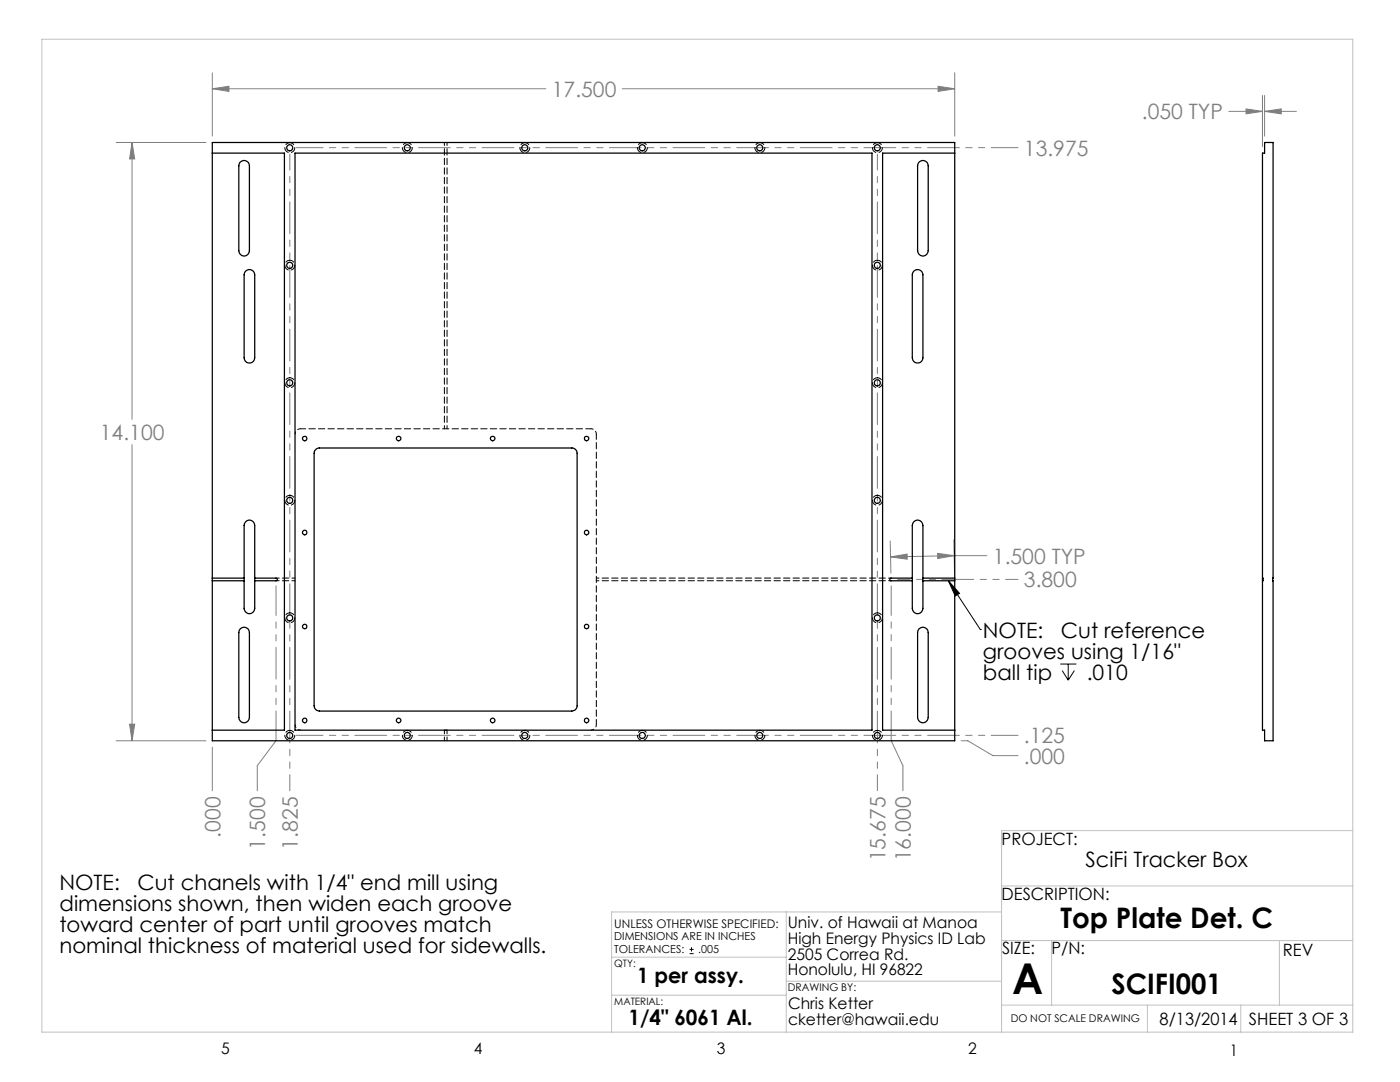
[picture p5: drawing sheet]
<svg xmlns="http://www.w3.org/2000/svg" width="279mm" height="216mm" viewBox="0 0 279 216" stroke-linecap="round" stroke-linejoin="round" font-family="sans-serif">
<path d="M189.3 115.9l6.4 9.7M189.3 115.9l2.2 2.5-.9 .5zM195.7 125.6h.1M211.6 132.5h3.2M212 133.8l1.2 1.9M213.2 132.5v3.2M214.4 133.8l-1.2 1.9M137.6 190.3h.8M137.6 189.4h.8M138 189v.9" fill="none" stroke="#000" stroke-width=".2"/>
<g fill="none" stroke="#808080" stroke-width=".2">
<path d="M42.4 17.7l3.3-.5v1zM42.4 14.5v12.7M42.4 17.7h66.5M124.2 17.7h66.3M187.2 17.2l3.3 .5-3.3 .5zM190.5 14.5v12.7M252 19.1v10.2M252.4 19.1v8.1M23.2 28.4h17.9M26.4 28.4l.5 3.3h-1zM26.4 28.4v55.3M245.3 22.2h6.7"/>
<path d="M248.7 21.7l3.3 .5-3.3 .5zM252.4 22.2l3.3-.5v1zM252.4 22.2h6.3M26.4 88.7v59.1M177.7 107.9l.1 6.5M177.7 111.1l3.3-.5v1zM187.1 110.4l3.3 .5-3.3 .5zM190.4 107.7l.1 6.4M190.4 110.9l-12.7 .2M190.4 110.9h6.6M23.2 147.8h17.9M25.9 144.5h1l-.5 3.3z"/>
<path d="M42.4 149.1v8.7M191.8 147.8h1.3l5.1 3h5"/>
</g>
<path d="M59.1 29.5h144.1M59.1 146.7h144.1" fill="none" stroke="#808080" stroke-width=".2" stroke-dasharray="6.3 1.3 1.3 1.3 1.3 1.3" stroke-dashoffset="1"/>
<path d="M179.1 115.6h24.1" fill="none" stroke="#808080" stroke-width=".2" stroke-dasharray="6.3 1.3 1.3 1.3 1.3 1.3" stroke-dashoffset="3.9"/>
<path d="M57.8 30.7v127.1M175.1 30.7v127.1" fill="none" stroke="#808080" stroke-width=".2" stroke-dasharray="6.3 1.3 1.3 1.3 1.3 1.3" stroke-dashoffset="3.1"/>
<path d="M51.3 152.8v5M51.3 152.8l3.8-5M180.2 152.8v5M180.2 152.8l-2.3-5" fill="none" stroke="#808080" stroke-width=".2" stroke-dasharray="6.3 1.3 1.3 1.3 1.3 1.3"/>
<path d="M55.1 147.8v-30.9M177.9 147.8v-30.9" fill="none" stroke="#808080" stroke-width=".2" stroke-dasharray="6.3 1.3 1.3 1.3 1.3 1.3" stroke-dashoffset=".4"/>
<g fill="none" stroke="#c0c0c0" stroke-width=".2">
<path d="M8.4 7.8h261.6v198.2h-261.6zM199.9 176.8h70.1M270 165.7h-70.1v40.3M122.1 198.6h34.8M122.1 191h34.8M156.9 182v24M156.9 195.8h43M199.9 182h-77.8v24M199.9 187.7h70.1M209.9 187.7v12.9M255.3 187.7v12.9M199.9 200.6h70.1"/>
<path d="M229 200.6v5.4M247.6 200.6v5.4"/>
</g>
<path d="M189.3 115.9l2.2 2.5-.9 .5z" fill="#000"/>
<path d="M187.2 17.2l3.3 .5-3.3 .5zM42.4 17.7l3.3-.5v1zM25.9 144.5h1l-.5 3.3zM26.4 28.4l.5 3.3h-1zM177.7 111.1l3.3-.5v1zM187.1 110.4l3.3 .5-3.3 .5zM252.4 22.2l3.3-.5v1zM248.7 21.7l3.3 .5-3.3 .5z" fill="#808080"/>
<g fill="none" stroke="#000" stroke-width=".25">
<path d="M42.4 28.4h148.1v119.4h-148.1zM42.4 30.6h14.4v115.1h-14.4M47.9 32.4a1.06 1.06 0 0 1 1.2-.3 1.06 1.06 0 0 1 .7 1v16.9a1.06 1.06 0 0 1-1.1 1.1 1.06 1.06 0 0 1-1-1.1v-16.9zM58.9 30.6h115.1v115.1h-115.1zM183.4 32.4a1.06 1.06 0 0 1 1.2-.3 1.06 1.06 0 0 1 .6 1v16.9a1.06 1.06 0 0 1-1 1.1 1.06 1.06 0 0 1-1.1-1.1v-16.9zM190.5 30.6h-14.4v115.1h14.4M49 54.2a1.06 1.06 0 0 1 1.1-.4 1.06 1.06 0 0 1 .7 1v16.6a1.06 1.06 0 0 1-1 1 1.06 1.06 0 0 1-1.1-1v-16.6zM182.3 54.2a1.06 1.06 0 0 1 1.2-.4 1.06 1.06 0 0 1 .7 1v16.6a1.06 1.06 0 0 1-1.1 1 1.06 1.06 0 0 1-1-1v-16.6zM62.9 89.9l.6-.5h50.6a1.09 1.09 0 0 1 1.1 1.1v50.3a1.09 1.09 0 0 1-1.1 1.1h-50.4a1.09 1.09 0 0 1-1-1.1v-50.3zM42.4 115.9h6.3M42.4 115.4h6.3M49 104.2a1.05 1.05 0 0 1 1.1-.4 1.05 1.05 0 0 1 .7 1v16.6a1.06 1.06 0 0 1-1 1.1 1.06 1.06 0 0 1-1.1-1.1v-16.6z"/>
<path d="M50.8 115.4h4.3a.27 .27 0 0 1 .3 .2 .27 .27 0 0 1-.3 .3h-4.3M182.1 115.4h-4.3a.27 .27 0 0 0-.2 .2 .27 .27 0 0 0 .2 .3h4.3M182.3 104.2a1.05 1.05 0 0 1 1.2-.4 1.05 1.05 0 0 1 .7 1v16.6a1.06 1.06 0 0 1-1.1 1.1 1.06 1.06 0 0 1-1-1.1v-16.6zM184.2 115.9h6.3M184.2 115.4h6.3M252 115.4v.5M252 115.4v-84.8h.4v-2.2h1.7v119.4h-1.7v-2.1h-.4v-29.8M252 115.4h.1v.5h-.1M47.9 125.5a1.06 1.06 0 0 1 1.2-.3 1.06 1.06 0 0 1 .7 1v17a1.06 1.06 0 0 1-1.1 1 1.06 1.06 0 0 1-1-1v-17zM183.4 125.5a1.06 1.06 0 0 1 1.2-.3 1.06 1.06 0 0 1 .6 1v17a1.06 1.06 0 0 1-1 1 1.06 1.06 0 0 1-1.1-1v-17z"/>
<circle cx="57.8" cy="29.5" r=".6"/>
<circle cx="81.3" cy="29.5" r=".6"/>
<circle cx="104.7" cy="29.5" r=".6"/>
<circle cx="128.2" cy="29.5" r=".61"/>
<circle cx="151.6" cy="29.5" r=".6"/>
<circle cx="175.1" cy="29.5" r=".6"/>
<circle cx="57.8" cy="52.9" r=".61"/>
<circle cx="175.1" cy="52.9" r=".61"/>
<circle cx="57.8" cy="76.4" r=".61"/>
<circle cx="175.1" cy="76.4" r=".61"/>
<circle cx="57.8" cy="99.8" r=".6"/>
<circle cx="60.8" cy="87.5" r=".46"/>
<circle cx="79.5" cy="87.5" r=".46"/>
<circle cx="98.3" cy="87.5" r=".46"/>
<circle cx="117.1" cy="87.5" r=".45"/>
<circle cx="175.1" cy="99.8" r=".6"/>
<circle cx="60.8" cy="106.3" r=".46"/>
<circle cx="117.1" cy="106.3" r=".45"/>
<circle cx="57.8" cy="123.3" r=".6"/>
<circle cx="60.8" cy="125" r=".44"/>
<circle cx="117.1" cy="125" r=".43"/>
<circle cx="175.1" cy="123.3" r=".6"/>
<circle cx="57.8" cy="146.8" r=".6"/>
<circle cx="60.8" cy="143.8" r=".46"/>
<circle cx="79.5" cy="143.8" r=".46"/>
<circle cx="81.3" cy="146.8" r=".6"/>
<circle cx="98.3" cy="143.8" r=".46"/>
<circle cx="104.7" cy="146.8" r=".6"/>
<circle cx="117.1" cy="143.8" r=".45"/>
<circle cx="128.2" cy="146.7" r=".61"/>
<circle cx="151.6" cy="146.8" r=".6"/>
<circle cx="175.1" cy="146.8" r=".6"/>
</g>
<g fill="none" stroke="#000" stroke-width=".2" stroke-dasharray="1.3 .6" stroke-dashoffset=".4">
<path d="M57.8 28.5a1 1 0 0 1 1 1.4 1 1 0 0 1-1.7 .3 1 1 0 0 1 .4-1.7h.3M81.3 28.5a1 1 0 0 1 .9 1.4 1 1 0 0 1-1.6 .3 1 1 0 0 1 .3-1.7h.4M104.7 28.5a1 1 0 0 1 1 1.4 1 1 0 0 1-1.7 .3 1 1 0 0 1 .4-1.7h.3M128.2 28.5a1 1 0 0 1 .9 1.4 1 1 0 0 1-1.6 .3 1 1 0 0 1 .4-1.7h.3M151.6 28.5a1 1 0 0 1 1 1.4 1 1 0 0 1-1.7 .3 1 1 0 0 1 .4-1.7h.3M175.1 28.5a1 1 0 0 1 .9 1.4 1 1 0 0 1-1.6 .3 1 1 0 0 1 .4-1.7h.3M57.8 51.9a1 1 0 0 1 1 1.4 1 1 0 0 1-1.7 .3 1 1 0 0 1 .4-1.6l.3-.1M175.1 51.9a1 1 0 0 1 .9 1.4 1 1 0 0 1-1.6 .3 1 1 0 0 1 .4-1.6l.3-.1M57.8 75.4a1 1 0 0 1 1 1.4 1 1 0 0 1-1.7 .3 1 1 0 0 1 .4-1.7h.3M175.1 75.4a1 1 0 0 1 .9 1.4 1 1 0 0 1-1.6 .3 1 1 0 0 1 .4-1.7h.3M57.8 98.8a1 1 0 0 1 1 1.4 1 1 0 0 1-1.7 .3 1 1 0 0 1 .4-1.6l.3-.1M175.1 98.8a1 1 0 0 1 .9 1.4 1 1 0 0 1-1.6 .3 1 1 0 0 1 .4-1.6l.3-.1"/>
<path d="M57.8 122.3a1 1 0 0 1 1 1.4 1 1 0 0 1-1.7 .3 1 1 0 0 1 .4-1.7h.3M175.1 122.3a1 1 0 0 1 .9 1.4 1 1 0 0 1-1.6 .3 1 1 0 0 1 .4-1.7h.3M57.8 145.7a1 1 0 0 1 1 1.4 1 1 0 0 1-1.7 .3 1 1 0 0 1 .4-1.6l.3-.1M81.3 145.7a1 1 0 0 1 .9 1.4 1 1 0 0 1-1.6 .3 1 1 0 0 1 .3-1.6l.4-.1M104.7 145.7a1 1 0 0 1 1 1.4 1 1 0 0 1-1.7 .3 1 1 0 0 1 .4-1.6l.3-.1M128.2 145.7a1 1 0 0 1 .9 1.4 1 1 0 0 1-1.6 .3 1 1 0 0 1 .4-1.6l.3-.1M151.6 145.7a1 1 0 0 1 1 1.4 1 1 0 0 1-1.7 .3 1 1 0 0 1 .4-1.6l.3-.1M175.1 145.7a1 1 0 0 1 .9 1.4 1 1 0 0 1-1.6 .3 1 1 0 0 1 .4-1.6l.3-.1"/>
</g>
<path d="M60 85.6h58M119 86.6v58" fill="none" stroke="#000" stroke-width=".2" stroke-dasharray="1.3 .6" stroke-dashoffset=".2"/>
<path d="M58.9 86.6a1.06 1.06 0 0 1 1.1-1M118 85.6a1.06 1.06 0 0 1 1 1M60 145.7a1.06 1.06 0 0 1-1.1-1.1M119 144.6a1.06 1.06 0 0 1-1 1.1" fill="none" stroke="#000" stroke-width=".2" stroke-dasharray="1.3 .6" stroke-dashoffset=".8"/>
<path d="M89.2 28.4v57.2M88.7 85.6v-57.2M55.1 115.3h3.8M58.9 115.9h-3.8" fill="none" stroke="#000" stroke-width=".2" stroke-dasharray="1.3 .6" stroke-dashoffset=".6"/>
<path d="M119 115.3h58.9M177.9 115.9h-58.9" fill="none" stroke="#000" stroke-width=".2" stroke-dasharray="1.3 .6" stroke-dashoffset=".7"/>
<path d="M88.7 145.7h.5" fill="none" stroke="#000" stroke-width=".2" stroke-dasharray="1.3 .6"/>
<path d="M88.7 147.8v-2.1M89.2 145.7v2.1" fill="none" stroke="#000" stroke-width=".2" stroke-dasharray="1.3 .6" stroke-dashoffset=".5"/>
<text font-size="8.5" x="202" y="198.3">A</text>
<g font-size="5.6">
<text x="211.6" y="185.1">Top Plate Det. C</text>
<text x="221.8" y="198.4">SCIFI001</text>
</g>
<g font-size="4.2" fill="#808080">
<text x="110.1" y="19.3">17.500</text>
<text x="227.9" y="23.8">.050 TYP</text>
<text x="204.3" y="31.1">13.975</text>
<text x="19.9" y="87.8">14.100</text>
<text x="198.2" y="112.5">1.500 TYP</text>
<text x="204.3" y="117.2">3.800</text>
<text x="204.3" y="148.3">.125</text>
<text x="204.3" y="152.4">.000</text>
<text x="44" y="167.2" transform="rotate(-90 44 167.2)">.000</text>
<text x="52.9" y="169.5" transform="rotate(-90 52.9 169.5)">1.500</text>
<text x="59.4" y="169.5" transform="rotate(-90 59.4 169.5)">1.825</text>
<text x="176.7" y="171.9" transform="rotate(-90 176.7 171.9)">15.675</text>
<text x="181.8" y="171.9" transform="rotate(-90 181.8 171.9)">16.000</text>
</g>
<g font-size="4.2">
<text x="196.2" y="127.2">NOTE:</text>
<text x="196.2" y="131.4">grooves using 1/16&quot;</text>
<text x="211.7" y="127.2">Cut reference</text>
<text x="196.2" y="135.6">ball tip</text>
<text x="216.9" y="135.6">.010</text>
<text x="216.7" y="173.1">SciFi Tracker Box</text>
<text x="11.9" y="177.6">NOTE:</text>
<text x="27.4" y="177.6">Cut chanels with 1/4&quot; end mill using</text>
<text x="11.9" y="181.8">dimensions shown, then widen each groove</text>
<text x="11.9" y="186">toward center of part until grooves match</text>
<text x="11.9" y="190.1">nominal thickness of material used for sidewalls.</text>
<text x="127.2" y="196.2">1 per assy.</text>
<text x="125.4" y="204.6">1/4&quot; 6061 Al.</text>
</g>
<g font-size="3.4">
<text x="199.9" y="168.5">PROJECT:</text>
<text x="199.9" y="179.6">DESCRIPTION:</text>
<text x="200" y="190.5">SIZE:</text>
<text x="209.9" y="190.5">P/N:</text>
<text x="256" y="190.8">REV</text>
<text x="231.4" y="204.5">8/13/2014</text>
<text x="249.2" y="204.5">SHEET 3 OF 3</text>
</g>
<g font-size="3.2">
<text x="157.2" y="185.1">Univ. of Hawaii at Manoa</text>
<text x="157.2" y="188.3">High Energy Physics ID Lab</text>
<text x="157.2" y="191.5">2505 Correa Rd.</text>
<text x="157.2" y="194.6">Honolulu, HI 96822</text>
<text x="157.3" y="201.4">Chris Ketter</text>
<text x="157.3" y="204.6">cketter@hawaii.edu</text>
<text x="44.2" y="210.4">5</text>
<text x="94.6" y="210.3">4</text>
<text x="143.1" y="210.4">3</text>
<text x="193.2" y="210.3">2</text>
<text x="245.4" y="210.6">1</text>
</g>
<text font-size="2.4" x="122.6" y="185.1">UNLESS OTHERWISE SPECIFIED:</text>
<g font-size="2.2">
<text x="122.6" y="187.6">DIMENSIONS ARE IN INCHES</text>
<text x="122.6" y="190.3">TOLERANCES:</text>
<text x="139.4" y="190.3">.005</text>
</g>
<g font-size="2.1">
<text x="157.2" y="197.8">DRAWING BY:</text>
<text x="201.7" y="204">DO NOT SCALE DRAWING</text>
</g>
<g font-size="2">
<text x="122.6" y="192.9">QTY:</text>
<text x="122.6" y="200.5">MATERIAL:</text>
</g>
</svg>
